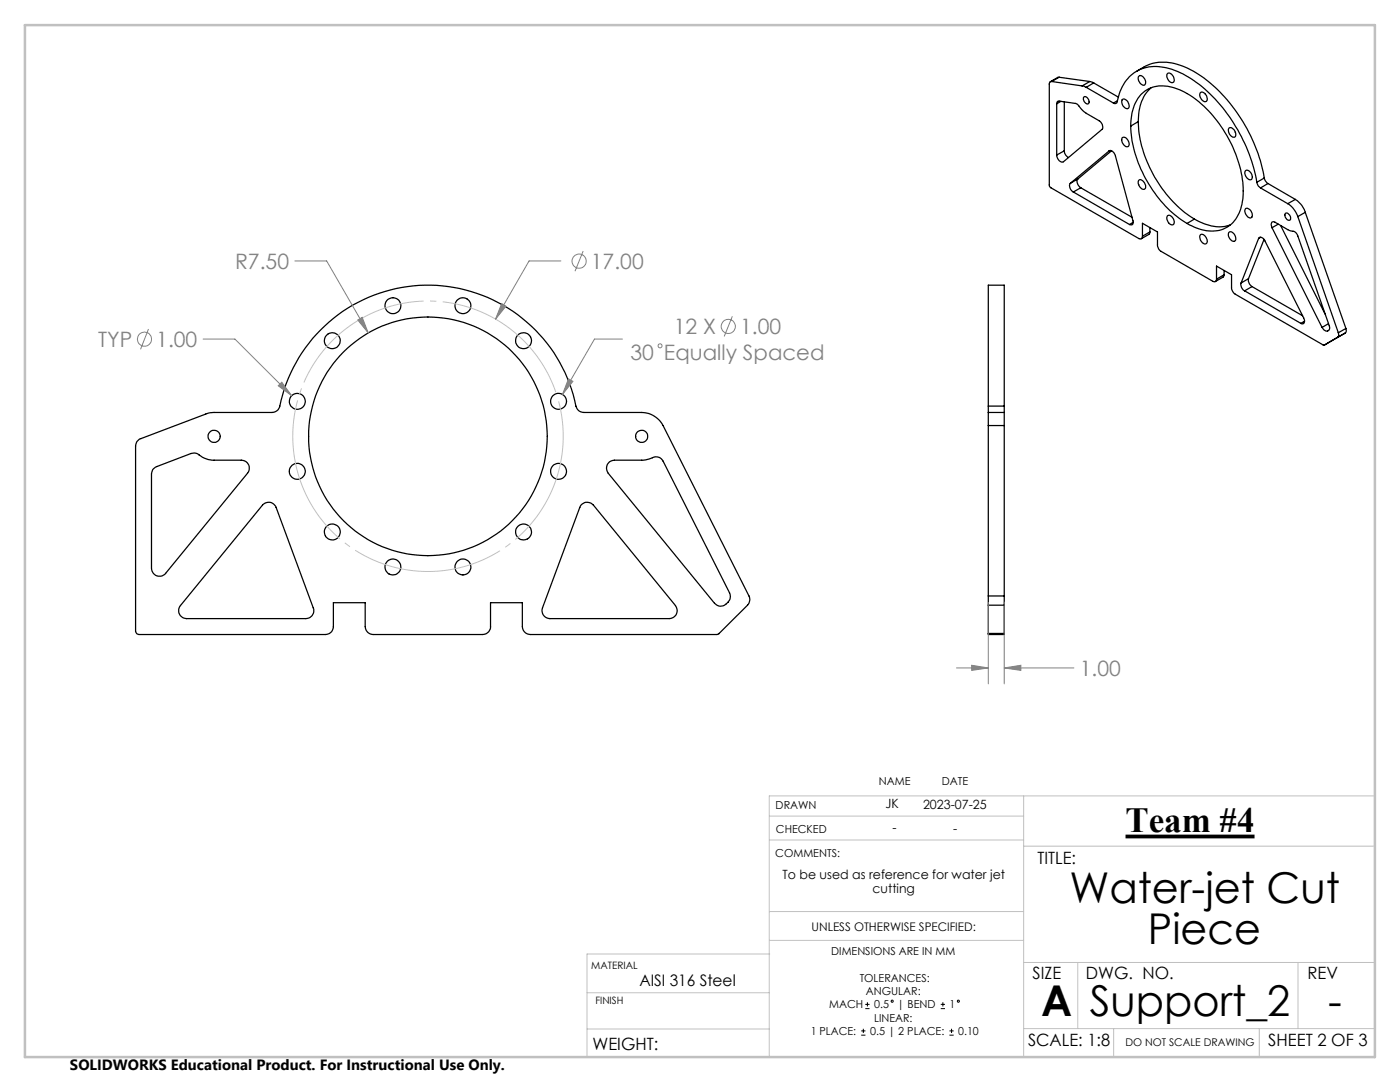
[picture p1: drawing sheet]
<svg xmlns="http://www.w3.org/2000/svg" width="279mm" height="216mm" viewBox="0 0 279 216" stroke-linecap="round" stroke-linejoin="round" font-family="sans-serif">
<g fill="none" stroke="#000" stroke-width=".25">
<path d="M209.9 16.3a.41 .41 0 0 0-.5 .5l.1 20.4 17.8 10.4a.46 .46 0 0 0 .5 0 .46 .46 0 0 0 .2-.5M209.9 16.3l6.1 .8M211.4 15.4l-1.8 .9M211.4 15.4l-1.5 .9M211.4 15.4l6.1 .9M216 17.1l.8 .3M216.3 19.3a.86 .86 0 0 1 .9 .5 .86 .86 0 0 1-.1 .9l-.4-.1a1.1 1.1 0 0 1-.4-1.3zM216.8 17.4l5.4 3.2M217.5 16.3l.8 .2M217.5 16.3l-1.5 .8M218.3 16.5l-1.5 .9M218.3 16.5l4.9 2.9"/>
<path d="M224 19.8a1.19 1.19 0 0 1 1.1 .6 1.19 1.19 0 0 1 0 1.2 1.24 1.24 0 0 1-1.1-1.8zM226.8 14.2l1.6-.9a9.6 9.6 0 0 1 9.2 .6 30 30 0 0 1 12.9 15.3 25.5 25.5 0 0 1 1.8 6.3M227.3 15.2a1.12 1.12 0 0 1 1.1 .6 1.12 1.12 0 0 1-.1 1.2 1.32 1.32 0 0 1-1-1.8zM229.7 17.5a8.5 8.5 0 0 0-2.5 6.8M233 14.6a1.26 1.26 0 0 1 1.3 1.7 .8 .8 0 0 1-1.3-.6 .92 .92 0 0 1 0-1.1zM239.5 18.5a1.09 1.09 0 0 1 1.4 1.3 .56 .56 0 0 1-.4 .5 .56 .56 0 0 1-.6-.4 1.33 1.33 0 0 1-.4-1.4zM210.9 20.7a.44 .44 0 0 1 .5-.5l3.3 .4 1.7 1.7 3.2 2a1.34 1.34 0 0 1 .3 1.5l-7.7 6.5a1.2 1.2 0 0 1-1.3-1.4M210.9 20.7v10.2M211.7 20.2l-.8 .5M212.4 30.1v.1a1.62 1.62 0 0 0 .8 1.2M212.4 30.1l-1.5 .8M212.4 20.3v9.8"/>
<path d="M213.6 36.6a1.31 1.31 0 0 0 .6 1.7M214.2 38.3l11.2 6.5M215.1 35.7a1.29 1.29 0 0 0 .6 1.8M215.1 35.7l-1.5 .9M215.7 37.5l10.2 5.9M215.7 37.5l-1.5 .8M221.3 30.1a1.01 1.01 0 0 1 1.3 1l3.5 12.9a.52 .52 0 0 1 0 .7 .52 .52 0 0 1-.7 .1M221.3 30.1l-7.7 6.5M221.4 30.1h-.1M221.8 30.1l-6.7 5.6M222.2 20.6a.44 .44 0 0 0 .5 .1 .44 .44 0 0 0 .3-.4 8 8 0 0 1 6.3-7 13.2 13.2 0 0 1 9.5 3.2 32.8 32.8 0 0 1 12 19.9M223 20.1l-.8 .5"/>
<path d="M224 27.4a1.21 1.21 0 0 1 1.1 1.8 1.28 1.28 0 0 1-1.1-1.8zM225.7 25.2a8.2 8.2 0 0 1 2.9-7.1 7.5 7.5 0 0 1 7.8 .3 24.7 24.7 0 0 1 11.7 18.5 9.7 9.7 0 0 1-2.3 7.8 6.9 6.9 0 0 1-7.9 .4l-1-.5M225.7 25.2a24.9 24.9 0 0 0 11.2 19.4M227.2 24.3a24.7 24.7 0 0 0 11.2 19.4M227.2 24.3l-1.5 .9M227.3 35.9a1.12 1.12 0 0 1 1.3 1.1 .56 .56 0 0 1-.2 .8 .56 .56 0 0 1-.8-.3l-.1-.2a1.14 1.14 0 0 1-.2-1.4zM245.3 25.6a1.14 1.14 0 0 1 1.3 1.2 .54 .54 0 0 1-.4 .6 .54 .54 0 0 1-.6-.4l-.1-.1a1.32 1.32 0 0 1-.2-1.3zM248.5 34.1a.71 .71 0 0 1 1.2 .4l.1 .2a.7 .7 0 0 1-.4 1.2 1.45 1.45 0 0 1-.9-1.8zM250.8 36.4a1.49 1.49 0 0 0 .8 1.1M251.6 37.5l5.4 3.1M252.3 35.5l.2 .5 .5 .6M252.3 35.5l-1.5 .9"/>
<path d="M253 36.6l-1.4 .9M253 36.6l5.5 3.2M258.5 39.8l.4 .3a4.7 4.7 0 0 1 1.6 2.3M258.5 39.8l-1.5 .8M226.2 44.3l-.8 .5M228 47.1v-2.5l3 1.7v2.7a1.49 1.49 0 0 0 .7 1.2l10.3 5.9a.45 .45 0 0 0 .6 .1 .45 .45 0 0 0 .2-.5M229.5 46.3l-.1 .4-1.6 .9M229.5 46.3l-1.5 .8M229.5 45.4v.9M233 43a1.16 1.16 0 0 1 1.4 1.4 .57 .57 0 0 1-.6 .5 .57 .57 0 0 1-.6-.5l-.1-.1a1.15 1.15 0 0 1-.1-1.3zM238.4 43.7a8.4 8.4 0 0 0 7.1 1.2M238.4 43.7l-1.5 .9"/>
<path d="M239.6 46.8a1.17 1.17 0 0 1 1.3 1.4 .57 .57 0 0 1-.5 .5 .57 .57 0 0 1-.6-.4l-.2-.3a1.07 1.07 0 0 1 0-1.2zM242.8 55.7v-2.6l3 1.7v2.8l.3 .6 .3 .4 17.7 10.3h.2M244.3 54.8l-.2 .5-1.5 .9M244.3 54.8l-1.5 .9M244.3 54v.8M245.3 46.4a1.12 1.12 0 0 1 1.3 1.3 .51 .51 0 0 1-.4 .5 .51 .51 0 0 1-.6-.3l-.1-.1a1.14 1.14 0 0 1-.2-1.4zM247.7 56.5a1.42 1.42 0 0 0 .7 1.5M248.4 58l11.2 6.5M248.6 41.6a1.19 1.19 0 0 1 1.1 .6 1.19 1.19 0 0 1 0 1.3 1.27 1.27 0 0 1-1.1-1.9zM249.2 55.6a1.6 1.6 0 0 0 .7 1.6M249.2 55.6l-1.5 .9M249.9 57.2l-1.5 .8"/>
<path d="M249.9 57.2l10.1 5.8M251.2 47.6a.75 .75 0 0 1 .8-.2 .75 .75 0 0 1 .4 .7l7.8 15.3a.72 .72 0 0 1-.3 1.2l-.3-.1M251.2 47.6l-3.5 8.9M251.6 47.3l-.4 .3M252.3 47.8l-3.1 7.8M253.9 45.4a.72 .72 0 0 1 .3-1.2l2.8 1.6 .8 .3a1.18 1.18 0 0 1 1.2 1l6.3 17.9a.69 .69 0 0 1-.3 1 .69 .69 0 0 1-.9-.4l-.3-.3M253.9 45.4l9.9 19.9M255.1 44.7l-1.2 .7M255.6 45l8.8 17.7M256.5 42.6a.88 .88 0 0 1 .9 .4 .88 .88 0 0 1 0 1 1.05 1.05 0 0 1-.9-1.4zM257 40.6a4.9 4.9 0 0 1 2 2.6M259 43.2l8.1 23.2"/>
<path d="M260.5 42.4l-1.5 .8M260.5 42.4l8.1 23.1M260.3 64.1l-.7 .4M265.1 64.6l-1.3 .7M266.9 67.3l-2.6 1.6M267.1 66.4a.75 .75 0 0 1-.2 .9M268.5 66.5l-1.6 .8M268.5 66.5l-4.2 2.4M268.6 65.5a.75 .75 0 0 1-.1 1M268.6 65.5l-1.5 .9M27.5 87.9l.4-.3 13.8-5.2 12.6-.1a1.6 1.6 0 0 0 1.5-1.3 30.2 30.2 0 0 1 29.7-24.1 30.2 30.2 0 0 1 29.5 24.4l.5 .7 1 .3h11.6a4.9 4.9 0 0 1 4.2 2.6l17.2 34a1.66 1.66 0 0 1-.3 1.9l-5.8 5.7-.3 .1h-37.3a1.62 1.62 0 0 1-1.6-1.6v-4.7h-6.3v4.7a1.55 1.55 0 0 1-1.6 1.6h-21.8a1.62 1.62 0 0 1-1.6-1.6v-4.7h-6.4v4.7a1.55 1.55 0 0 1-1.6 1.6h-37.2a.73 .73 0 0 1-.6-.7v-36.9l.1-.7zM30.5 93.7l.8-.6 6.8-2.6a2.12 2.12 0 0 1 2.3 .7l1.1 .5 .8 .1h5.9a1.59 1.59 0 0 1 1.4 .9 1.59 1.59 0 0 1-.2 1.7l-16.3 20a1.59 1.59 0 0 1-1.8 .5 1.59 1.59 0 0 1-1.1-1.5v-18.8z"/>
<path d="M121.6 92.2l1-.4h5.7l1.1-.2a2.51 2.51 0 0 1 2.4-.2l.5 .6 13.3 26.3a1.92 1.92 0 0 1-.5 2.1 1.92 1.92 0 0 1-2.1 .3l-.4-.3-21.2-26a1.64 1.64 0 0 1 .2-2.2zM197.2 82.3v2.6M197.2 81v1.3M197.2 81v-24.1h3.2v24.1M197.2 82.3h3.2M197.2 84.9h3.2M197.2 84.9v34M197.2 81h3.2M200.4 82.3v2.6M200.4 81v1.3M200.4 84.9v34M52.4 100.8a1.58 1.58 0 0 1 2.7 .4l7.4 20.1a1.6 1.6 0 0 1-1.5 2.1h-23.7a1.59 1.59 0 0 1-1.5-.9 1.59 1.59 0 0 1 .2-1.7z"/>
<path d="M116.2 100.6a1.64 1.64 0 0 1 2.2 .2l16.4 20a1.61 1.61 0 0 1 .2 1.7 1.61 1.61 0 0 1-1.4 .9h-23.9a1.6 1.6 0 0 1-1.4-2.1l7.4-20.1zM197.2 118.9v1.9M197.2 118.9h3.2M200.4 118.9v1.9M197.2 126.4v.2h3.2v-.2M197.2 120.8h3.2M197.2 120.8v5.6M197.2 126.4h3.2M200.4 120.8v5.6"/>
<circle cx="66.3" cy="68" r="1.59"/>
<circle cx="78.4" cy="61" r="1.58"/>
<circle cx="92.4" cy="61" r="1.59"/>
<circle cx="104.5" cy="68" r="1.59"/>
<circle cx="42.7" cy="87.1" r="1.22"/>
<circle cx="59.3" cy="94.1" r="1.58"/>
<circle cx="59.3" cy="80.1" r="1.58"/>
<circle cx="85.4" cy="87.1" r="23.8"/>
<circle cx="111.5" cy="94.1" r="1.6"/>
<circle cx="111.5" cy="80.1" r="1.59"/>
<circle cx="128.1" cy="87.1" r="1.21"/>
<circle cx="66.3" cy="106.1" r="1.58"/>
<circle cx="78.4" cy="113.1" r="1.59"/>
<circle cx="92.4" cy="113.1" r="1.58"/>
<circle cx="104.5" cy="106.2" r="1.58"/>
</g>
<g fill="none" stroke="#808080" stroke-width=".2">
<path d="M58.8 52.1h6.4l8.3 14.3M111.9 52.1h-6.3l-6.7 11.6M116.4 50.1l-1.6 4M29.6 65.7l-1.6 4M40.5 67.7h6.4l11.3 11.3M55.5 77l.7-.7 2 2.7zM71.4 63.9l.9-.6 1.2 3.1zM100.1 60.6l.9 .5-2.1 2.6zM113.5 75.6l.8 .5-2 2.6zM124.2 67.7h-5.6l-6.3 11M146.2 63.1l-1.7 4M190.9 133.3h6.3"/>
<path d="M193.9 132.8l3.3 .5-3.3 .5zM197.2 120.2v16.3M200.4 133.3l3.3-.5v1zM200.4 120.2v16.3M200.4 133.3h13.9"/>
<circle cx="115.6" cy="52.1" r="1.41"/>
<circle cx="28.8" cy="67.7" r="1.4"/>
<circle cx="131.7" cy="69" r=".39"/>
<circle cx="145.3" cy="65.1" r="1.41"/>
</g>
<path d="M224.6 166.9h25.8" fill="none" stroke="#000" stroke-width=".75" stroke-linecap="butt"/>
<g fill="none" stroke="#000" stroke-width=".2">
<path d="M173.1 200v.8M188.2 200v.8M171.9 206.6h.8M171.9 205.7h.8M172.3 205.3v.8M172.7 201.3h.8M172.7 200.4h.8M187.7 201.3h.9M187.7 200.4h.9M189.5 206.6h.8M189.5 205.7h.8M189.9 205.3v.8"/>
<circle cx="178" cy="199.8" r=".21"/>
<circle cx="191.3" cy="199.8" r=".22"/>
</g>
<path d="M111.2 79.2a27 27 0 0 0-45.2-10.9 27 27 0 0 0 12.4 44.8 27 27 0 0 0 33.2-32.5l-.4-1.4" fill="none" stroke="#c0c0c0" stroke-width=".2" stroke-dasharray="30.5 1.3 1.3 1.3" stroke-dashoffset="-1" stroke-linecap="butt"/>
<g fill="none" stroke="#c0c0c0" stroke-width=".2">
<path d="M204.3 158.8v52.1M274.4 158.8h-120.9v52.1M153.5 167.6h50.8M153.5 162.8h50.8M204.3 168.8h70.1M117.2 198.1h36.3M153.6 190.4h-36.4v20.5M153.6 181.9h50.7M153.6 187.6h50.7M204.3 192.1h70.1M215.1 192.1v13.1M259 192.1v13.1"/>
<path d="M117.2 205.3h36.3M204.3 205.2h70.1M222.2 205.2v5.7M251.3 205.2v5.7"/>
</g>
<path d="M5 5h269.4v205.9h-269.4z" fill="none" stroke="#c0c0c0" stroke-width=".5"/>
<g fill="#808080">
<path d="M100.1 60.6l.9 .5-2.1 2.6z"/>
<path d="M71.4 63.9l2.1 2.5-1.2-3.1zM113.5 75.6l-1.2 3.1 2-2.6zM56.2 76.3l-.7 .7 2.7 2zM193.9 132.8l3.3 .5-3.3 .5zM200.4 133.3l3.3-.5v1z"/>
</g>
<g font-size="8.5">
<text x="213.4" y="180.2">Water-jet Cut</text>
<text x="229.1" y="188.4">Piece</text>
<text x="207.8" y="202.7">A</text>
<text x="217.5" y="202.7">Support_2</text>
<text x="265" y="202.7">-</text>
</g>
<text font-size="7.1" x="224.6" y="166.1">Team #4</text>
<g font-size="4.2" fill="#808080">
<text x="46.9" y="53.7">R7.50</text>
<text x="117.9" y="53.6">17.00</text>
<text x="19.6" y="69.2">TYP</text>
<text x="31.2" y="69.2">1.00</text>
<text x="125.8" y="71.8">30 Equally Spaced</text>
<text x="134.5" y="66.7">12 X</text>
<text x="147.7" y="66.7">1.00</text>
<text x="215.5" y="134.8">1.00</text>
</g>
<g font-size="3.4">
<text x="207.1" y="172.3">TITLE:</text>
<text x="206.1" y="195.4">SIZE</text>
<text x="216.7" y="195.4">DWG. NO.</text>
<text x="260.9" y="195.4">REV</text>
<text x="118.2" y="209.5">WEIGHT:</text>
<text x="205.2" y="208.7">SCALE: 1:8</text>
<text x="253.1" y="208.7">SHEET 2 OF 3</text>
</g>
<text font-size="3.2" x="127.6" y="196.7">AISI 316 Steel</text>
<text font-size="3" x="14" y="213.5">SOLIDWORKS Educational Product. For Instructional Use Only.</text>
<g font-size="2.5">
<text x="176.7" y="161.3">JK</text>
<text x="184.2" y="161.4">2023-07-25</text>
<text x="178.1" y="166.1">-</text>
<text x="190.2" y="166.2">-</text>
<text x="156.2" y="175.4">To be used as reference for water jet</text>
<text x="174.2" y="178.3">cutting</text>
</g>
<text font-size="2.4" x="162" y="185.7">UNLESS OTHERWISE SPECIFIED:</text>
<g font-size="2.2">
<text x="154.8" y="161.4">DRAWN</text>
<text x="175.4" y="156.7">NAME</text>
<text x="188" y="156.7">DATE</text>
<text x="154.9" y="166.3">CHECKED</text>
<text x="154.7" y="171">COMMENTS:</text>
<text x="165.9" y="190.6">DIMENSIONS ARE IN MM</text>
<text x="171.6" y="195.9">TOLERANCES:</text>
<text x="165.5" y="201.2">MACH</text>
<text x="172.8" y="198.6">ANGULAR:</text>
<text x="174.4" y="203.9">LINEAR:</text>
<text x="174.4" y="201.2">0.5</text>
<text x="179.1" y="201.2">| BEND</text>
<text x="189.5" y="201.2">1</text>
<text x="161.8" y="206.5">1 PLACE:</text>
<text x="173.6" y="206.5">0.5 | 2 PLACE:</text>
<text x="191.2" y="206.5">0.10</text>
</g>
<text font-size="2.1" x="224.6" y="208.7">DO NOT SCALE DRAWING</text>
<g font-size="2">
<text x="118" y="193.3">MATERIAL</text>
<text x="118.8" y="200.4">FINISH</text>
</g>
</svg>
